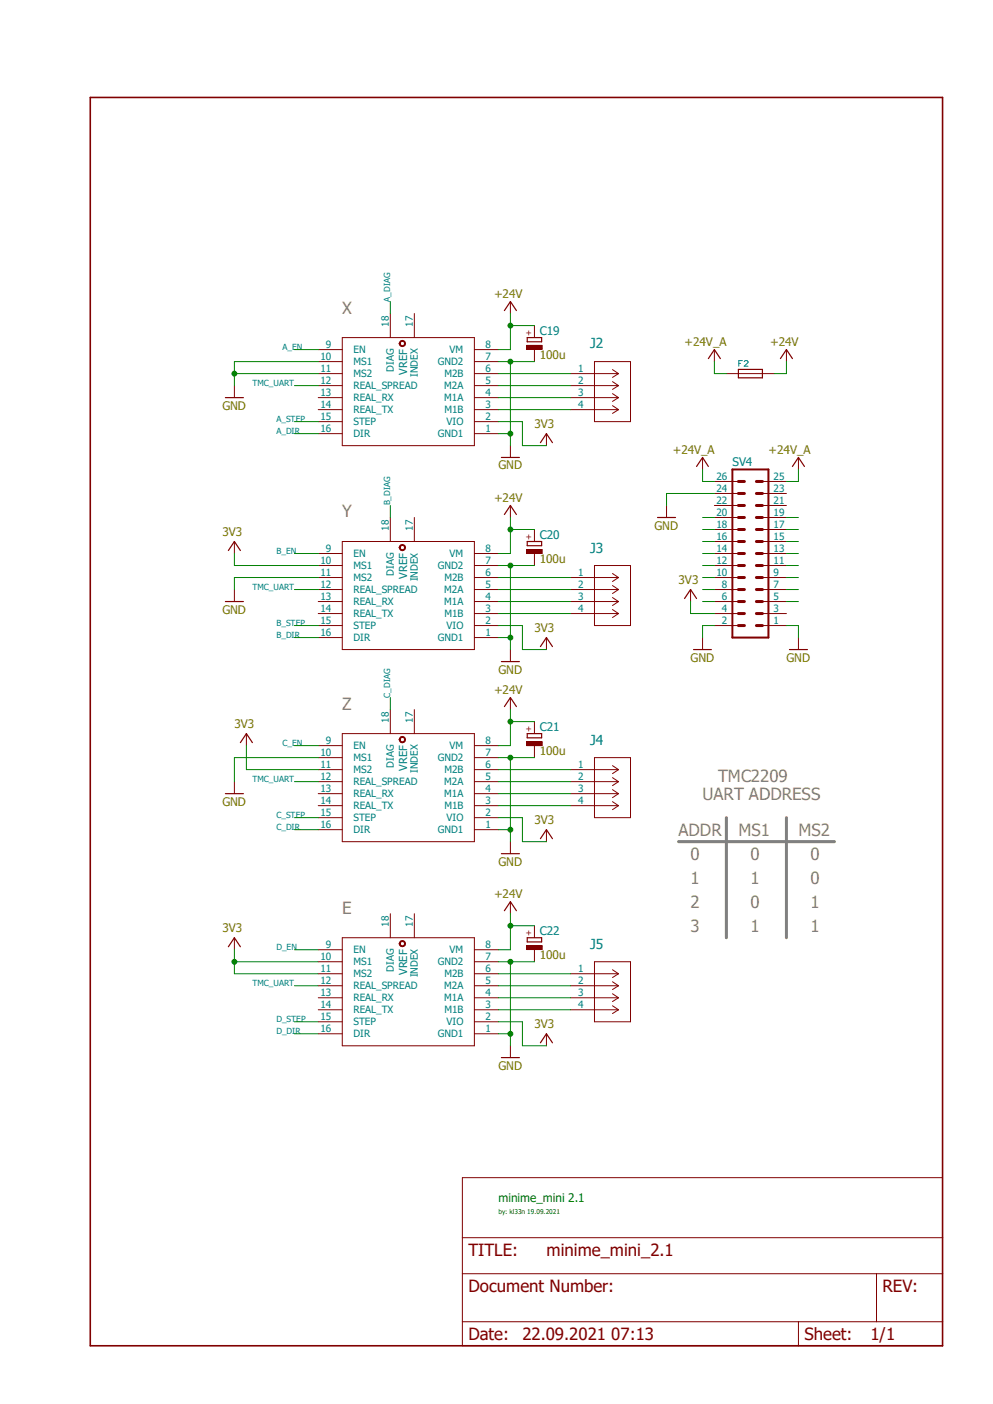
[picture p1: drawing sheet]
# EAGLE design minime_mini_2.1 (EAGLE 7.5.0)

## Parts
C19  100u  CPOL-EU175TMP-0810  [175TMP-0810]
C20  100u  CPOL-EU175TMP-0810  [175TMP-0810]
C21  100u  CPOL-EU175TMP-0810  [175TMP-0810]
C22  100u  CPOL-EU175TMP-0810  [175TMP-0810]
F2  FUSE/SERIE154  [FUSE/NANO-OMNI]
J2  B4B-XH-AM(LF)(SN)  [CONN_B4B-XH-AM_JST]
J3  B4B-XH-AM(LF)(SN)  [CONN_B4B-XH-AM_JST]
J4  B4B-XH-AM(LF)(SN)  [CONN_B4B-XH-AM_JST]
J5  B4B-XH-AM(LF)(SN)  [CONN_B4B-XH-AM_JST]
SV4  MA13-2  [MA13-2]
U$1  TMC2209  [TMC2209]
U$2  TMC2209  [TMC2209]
U$3  TMC2209  [TMC2209]
U$4  TMC2209  [TMC2209]

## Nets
3V3: SV4.4 U$1.2(VIO) U$1.10(MS1) U$2.2(VIO) U$3.2(VIO) U$3.11(MS2) U$4.2(VIO) U$4.10(MS1) U$4.11(MS2)
+24V: C19.+ C20.+ C21.+ C22.+ F2.2 U$1.8(VM) U$2.8(VM) U$3.8(VM) U$4.8(VM)
+24V_A: F2.1 SV4.25 SV4.26
A_DIAG: SV4.5 U$2.18(DIAG)
A_DIR: SV4.8 U$2.16(DIR)
A_EN: SV4.6 U$2.9(EN)
A_STEP: SV4.7 U$2.15(STEP)
B_DIAG: SV4.14 U$1.18(DIAG)
B_DIR: SV4.17 U$1.16(DIR)
B_EN: SV4.15 U$1.9(EN)
B_STEP: SV4.16 U$1.15(STEP)
C_DIAG: SV4.9 U$3.18(DIAG)
C_DIR: SV4.12 U$3.16(DIR)
C_EN: SV4.10 U$3.9(EN)
C_STEP: SV4.11 U$3.15(STEP)
D_DIR: SV4.20 U$4.16(DIR)
D_EN: SV4.18 U$4.9(EN)
D_STEP: SV4.19 U$4.15(STEP)
GND: C19.- C20.- C21.- C22.- SV4.1 SV4.2 SV4.24 U$1.1(GND1) U$1.7(GND2) U$1.11(MS2) U$2.1(GND1) U$2.7(GND2) U$2.10(MS1) U$2.11(MS2) U$3.1(GND1) U$3.7(GND2) U$3.10(MS1) U$4.1(GND1) U$4.7(GND2)
N$5: J2.1 U$2.6(M2B)
N$6: J2.2 U$2.5(M2A)
N$7: J2.3 U$2.4(M1A)
N$8: J2.4 U$2.3(M1B)
N$9: J3.1 U$1.6(M2B)
N$10: J3.2 U$1.5(M2A)
N$12: J3.3 U$1.4(M1A)
N$13: J3.4 U$1.3(M1B)
N$14: J4.1 U$3.6(M2B)
N$15: J4.2 U$3.5(M2A)
N$16: J4.3 U$3.4(M1A)
N$17: J4.4 U$3.3(M1B)
N$18: J5.1 U$4.6(M2B)
N$19: J5.2 U$4.5(M2A)
N$20: J5.3 U$4.4(M1A)
N$21: J5.4 U$4.3(M1B)
TMC_UART: SV4.13 U$1.12(REAL_SPREAD) U$2.12(REAL_SPREAD) U$3.12(REAL_SPREAD) U$4.12(REAL_SPREAD)
Unconnected: SV4.3 SV4.21 SV4.22 SV4.23 U$1.13(REAL_RX) U$1.14(REAL_TX) U$1.17(INDEX) U$2.13(REAL_RX) U$2.14(REAL_TX) U$2.17(INDEX) U$3.13(REAL_RX) U$3.14(REAL_TX) U$3.17(INDEX) U$4.13(REAL_RX) U$4.14(REAL_TX) U$4.17(INDEX) U$4.18(DIAG)

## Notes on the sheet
- X
- Y
- Z
- TMC2209
  UART ADDRESS
- ADDR | MS1 | MS2
- 0 | 0 | 0
- 1 | 1 | 0
- 2 | 0 | 1
- E
- 3 | 1 | 1
- minime_mini 2.1
- by: kl33n 19.09.2021

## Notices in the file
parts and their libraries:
B4B-XH-A: COPYRIGHT: Copyright (C) 2018 Accelerated Designs. All rights reserved
